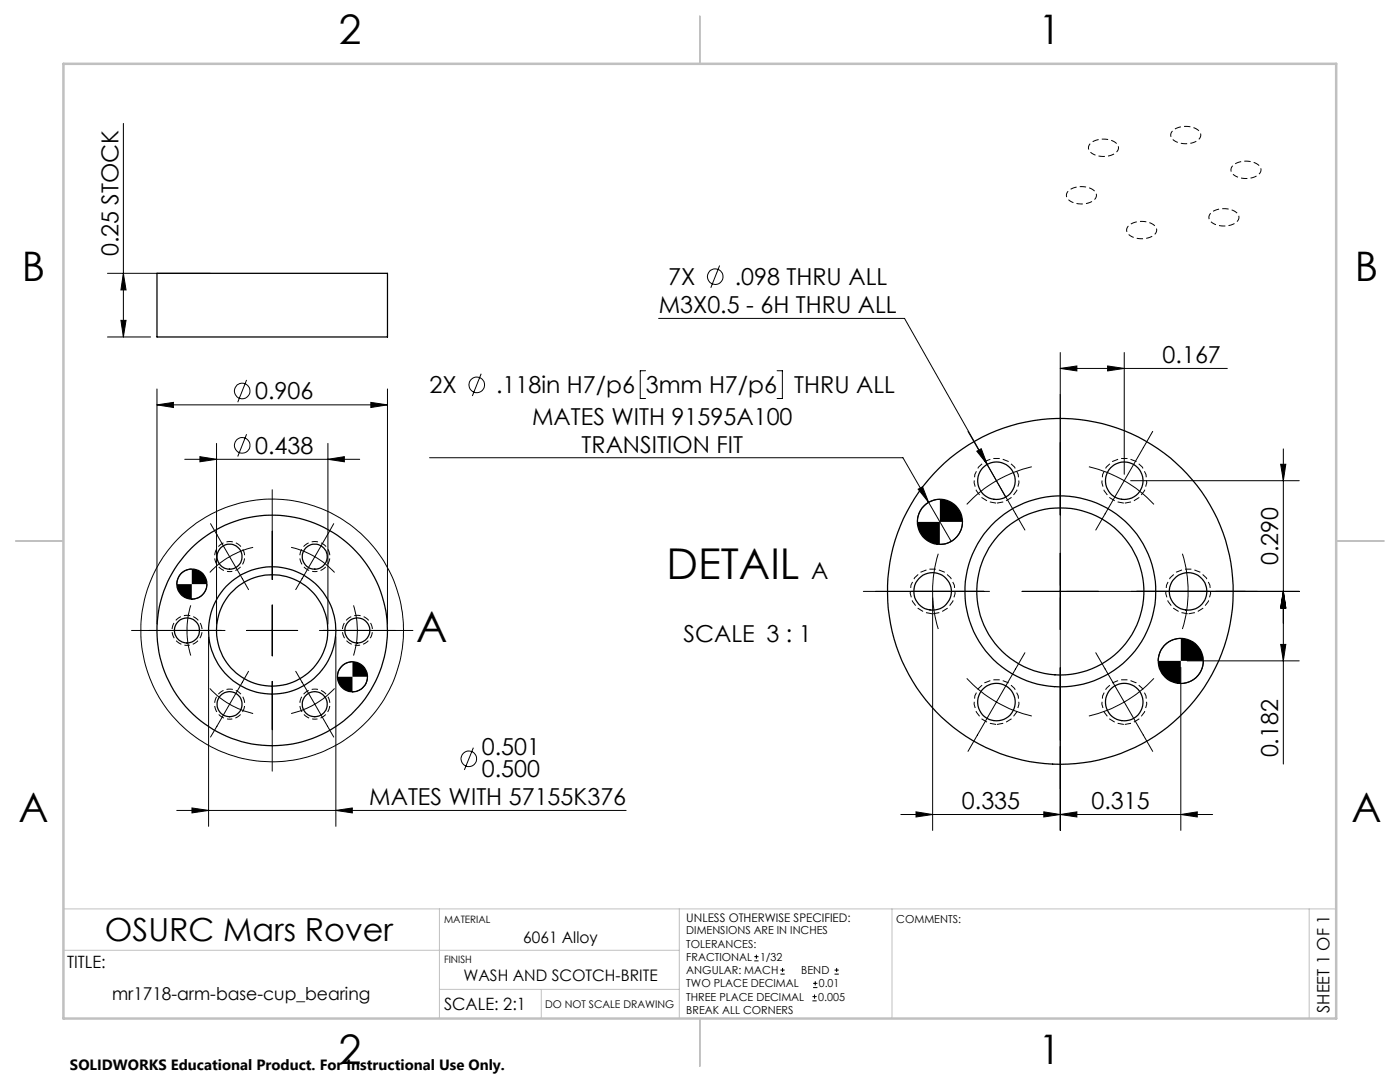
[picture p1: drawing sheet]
<svg xmlns="http://www.w3.org/2000/svg" width="279mm" height="216mm" viewBox="0 0 279 216" stroke-linecap="round" stroke-linejoin="round" font-family="sans-serif">
<g fill="none" stroke="#000" stroke-width=".2">
<path d="M24.6 24.6v42.6M21.4 54.5h20.5M24.6 54.5l.6 3.4h-1.1zM143.6 53l-1.7 4.4M21.4 67.2h8.7M24.1 63.9h1.1l-.6 3.3zM31.3 77.6v46.9M49.2 75.8l-1.8 4.5M77.3 77.6v46.9M96 74.6l-1.7 4.4M128.8 74h-1v5.5h1M131.4 63.5h49.1l16.5 29.2"/>
<path d="M155.1 74h1v5.5h-1M211.6 73.5l3.3-.5v1zM211.6 70.3v95.4M211.6 73.5h33.3M221.1 73l3.3 .5-3.3 .5zM224.4 70.3v24.4M31.3 80.8l3.3-.5v1zM31.3 80.8h46M36.9 91.7h34.9M39.9 91.1l3.3 .6-3.3 .4zM43.2 88.5v36M49.2 86.6l-1.8 4.5"/>
<path d="M54.3 97.7v17.9M65.4 91.7l3.3-.6v1zM65.4 88.5v36M74 80.3l3.3 .5-3.3 .5zM85.7 91.3h94.5l5.1 8.9M183.2 97.6l.9-.5 1.2 3.1zM187.6 99.6a4.5 4.5 0 0 0-4.5 4.5M193.2 86.1l5.7 9.8M194.9 90l.9-.5 1.2 3.2zM197 92.7l3.7 6.5M198.9 95.9a26.2 26.2 0 0 0-6 4.7M198.9 95.9l5.6 9.9"/>
<path d="M205.9 93.1a25.4 25.4 0 0 0-7 2.8M217.3 93.1a25.6 25.6 0 0 1 13 7.5M225.6 95.9h33.7M230 86.1l-11.3 19.7M255.6 92.6h1l-.5 3.3zM256.1 89.6v62.9M38.3 113.6a3 3 0 0 0-3 3M41.3 116.6a3.1 3.1 0 0 1-3 3M42 104.5l3.8 6.6M45.8 111.1a15.1 15.1 0 0 0-3.9 3.1M45.8 111.1l3.8 6.6M50.5 109.2a16.1 16.1 0 0 0-4.7 1.9"/>
<path d="M58.1 109.2a15.8 15.8 0 0 1 4.7 1.9M62.8 111.1a16.8 16.8 0 0 1 4 3.1M62.8 111.1l-3.8 6.6M66.6 104.5l-3.8 6.6M172.3 118h25.2M185.3 100.2l4.5 7.8M186.1 119.3v46.4M187.3 110.5a25.6 25.6 0 0 0 0 15M192.1 104.1a4.5 4.5 0 0 1-4.5 4.5M236 110.5a25.6 25.6 0 0 1 0 15M256.1 118l.5 3.3h-1zM259.3 118h-55.3"/>
<path d="M26.2 125.8h18.7M38.1 120.8a17.3 17.3 0 0 0 0 10M41.6 127.1v37.8M41.9 137.4a15.1 15.1 0 0 0 3.9 3.1M49.2 125.8h10.2M49.6 133.9l-3.8 6.6M54.3 120.7v10.2M54.3 136v17.9M59 133.9l3.8 6.6M63.7 125.8h18.7M66.8 137.4a16.8 16.8 0 0 1-4 3.1M67 127.1v37.8"/>
<path d="M70.3 132a3 3 0 0 0-3 3M70.6 120.8a16.6 16.6 0 0 1 0 10M73.3 135a3 3 0 0 1-3 3M192.9 135.4a25.6 25.6 0 0 0 13 7.5M204.5 130.2l-11.3 19.7M218.7 130.2l11.3 19.7M230.3 135.4a25.6 25.6 0 0 1-13 7.5M235.7 127.4a4.5 4.5 0 0 0-4.6 4.5M235.7 133.1v32.6M236.9 131.9h22.4M240.1 131.9a4.5 4.5 0 0 1-4.4 4.5M255.6 128.6h1l-.5 3.3z"/>
<path d="M45.8 140.5a19.2 19.2 0 0 0 4.7 1.9M45.8 140.5l-3.8 6.6M62.8 140.5a18.7 18.7 0 0 1-4.7 1.9M62.8 140.5l3.8 6.6M94.5 149.2l-1.8 4.4M35.3 161.7h89.7M38.3 161.2l3.3 .5-3.3 .5zM67 161.7l3.3-.5v1zM179.8 162.5h62.2M182.8 162l3.3 .5-3.3 .5zM208.3 162l3.3 .5-3.3 .5zM211.6 162.5l3.3-.5v1z"/>
<path d="M235.7 162.5l3.2-.5v1zM150.5 191.7h.9M150.5 190.9h.9M151 190.5v.8M155.8 194.4h.8M155.8 193.6h.8M156.2 193.1v.9M162.1 199.7h.9M162.1 198.9h.9M162.3 197.1h.8M162.3 196.2h.8M162.6 198.4v.9"/>
<path d="M162.7 195.8v.8M166.5 194.4h.9M166.5 193.6h.9M167 193.1v.9"/>
<circle cx="142.7" cy="55.2" r="1.55"/>
<circle cx="48.3" cy="78" r="1.55"/>
<circle cx="95.1" cy="76.8" r="1.55"/>
<circle cx="48.3" cy="88.9" r="1.56"/>
<circle cx="54.3" cy="125.8" r="26.2"/>
<circle cx="93.6" cy="151.4" r="1.55"/>
</g>
<path d="M198.9 100.4a4.5 4.5 0 0 1-4.2-6.2 4.5 4.5 0 0 1 7.4-1.4 4.5 4.5 0 0 1-1.6 7.3l-1.6 .3M224.4 100.4a4.5 4.5 0 0 1-4.2-6.2 4.5 4.5 0 0 1 7.4-1.4 4.5 4.5 0 0 1-1.6 7.3l-1.6 .3M186.1 122.5a4.5 4.5 0 0 1-4.1-6.3 4.5 4.5 0 0 1 7.4-1.3 4.5 4.5 0 0 1-1.6 7.3l-1.7 .3M237.1 122.5a4.5 4.5 0 0 1-4.1-6.3 4.5 4.5 0 0 1 7.4-1.3 4.5 4.5 0 0 1-1.6 7.3l-1.7 .3M198.9 144.6a4.5 4.5 0 0 1-4.2-6.3 4.5 4.5 0 0 1 7.4-1.4 4.5 4.5 0 0 1-1.6 7.4l-1.6 .3M224.4 144.6a4.5 4.5 0 0 1-4.2-6.3 4.5 4.5 0 0 1 7.4-1.4 4.5 4.5 0 0 1-1.6 7.4l-1.6 .3" fill="none" stroke="#000" stroke-width=".2" stroke-dasharray="1.3 .6" stroke-dashoffset="-.1" stroke-linecap="butt"/>
<path d="M218.1 30.7a1.33 1.33 0 0 1-.9-1.3 1.33 1.33 0 0 1 1.1-1.2 4.1 4.1 0 0 1 4.8 .8 1.53 1.53 0 0 1-1.3 2 4.8 4.8 0 0 1-3.7-.3M234.5 28.2a1.33 1.33 0 0 1-.9-1.4 1.33 1.33 0 0 1 1.1-1.2 4.1 4.1 0 0 1 4.8 .9 1.53 1.53 0 0 1-1.3 1.9 4.8 4.8 0 0 1-3.7-.2M246.5 35.1a1.33 1.33 0 0 1-.8-1.3 1.33 1.33 0 0 1 1-1.2 4.1 4.1 0 0 1 4.8 .8 1.53 1.53 0 0 1-1.3 2 4.8 4.8 0 0 1-3.7-.3M213.7 40.2a1.33 1.33 0 0 1-.9-1.3 1.33 1.33 0 0 1 1.1-1.3 4.1 4.1 0 0 1 4.8 .9 1.53 1.53 0 0 1-1.3 2 4.8 4.8 0 0 1-3.7-.3M225.7 47.1a1.33 1.33 0 0 1-.9-1.3 1.33 1.33 0 0 1 1.1-1.2 4.1 4.1 0 0 1 4.8 .8 1.53 1.53 0 0 1-1.3 2 4.8 4.8 0 0 1-3.7-.3M242.1 44.6a1.33 1.33 0 0 1-.8-1.3 1.33 1.33 0 0 1 1-1.3 4.1 4.1 0 0 1 4.8 .9 1.53 1.53 0 0 1-1.3 2 4.8 4.8 0 0 1-3.7-.3M45.8 114.1a3 3 0 0 1-2.6-4.5 3 3 0 0 1 5.1-.2 3 3 0 0 1-2.2 4.6l-.3 .1M62.8 114.1a3 3 0 0 1-2.6-4.5 3 3 0 0 1 5.1-.2 3 3 0 0 1-2.2 4.6l-.3 .1M37.3 128.8a3 3 0 0 1-2.6-4.4 3 3 0 0 1 5.1-.3 3 3 0 0 1-2.2 4.7h-.3M71.3 128.8a3 3 0 0 1-2.6-4.4 3 3 0 0 1 5.1-.3 3 3 0 0 1-2.2 4.7h-.3M45.8 143.5a3 3 0 0 1-2.6-4.4 3 3 0 0 1 5.1-.2 3 3 0 0 1-2.2 4.6h-.3M62.8 143.5a3 3 0 0 1-2.6-4.4 3 3 0 0 1 5.1-.2 3 3 0 0 1-2.2 4.6h-.3" fill="none" stroke="#000" stroke-width=".2" stroke-dasharray="1.3 .6" stroke-dashoffset=".7" stroke-linecap="butt"/>
<path d="M12.7 181.4h254M12.7 189.6h122.9M87.7 181.4v21.8M87.7 197.4h47.9M108 197.4v5.8M135.6 181.4v21.8M178 181.4v21.8M261.3 181.4v21.8" fill="none" stroke="#c0c0c0" stroke-width=".2"/>
<path d="M139.7 3.2v9.5M3.1 107.9h9.6M266.7 107.9h9.5M139.7 203.2v9.6" fill="none" stroke="#c0c0c0" stroke-width=".25"/>
<path d="M12.7 12.7h254v190.5h-254z" fill="none" stroke="#c0c0c0" stroke-width=".5"/>
<g fill="#000">
<path d="M24.6 54.5l.6 3.4h-1.1zM24.1 63.9h1.1l-.6 3.3zM256.1 118l.5 3.3h-1zM255.6 128.6h1l-.5 3.3zM255.6 92.6h1l-.5 3.3zM256.1 118l.5 3.3h-1z"/>
<path d="M221.1 73l3.3 .5-3.3 .5zM211.6 73.5l3.3-.5v1z"/>
<path d="M31.3 80.8l3.3-.5v1zM74 80.3l3.3 .5-3.3 .5zM38.3 161.2l3.3 .5-3.3 .5zM67 161.7l3.3-.5v1zM39.9 91.1l3.3 .6-3.3 .4zM65.4 91.7l3.3-.6v1zM182.8 162l3.3 .5-3.3 .5zM211.6 162.5l3.3-.5v1zM208.3 162l3.3 .5-3.3 .5zM235.7 162.5l3.2-.5v1zM183.2 97.6l2.1 2.6-1.2-3.1zM194.9 90l2.1 2.7-1.2-3.2z"/>
<path d="M67.3 135a2.95 2.95 0 0 0 3 3v-3zM70.3 132v3h3a3.1 3.1 0 0 0-3-3zM35.3 116.6a3.1 3.1 0 0 0 3 3v-3zM38.3 113.6v3h3a3 3 0 0 0-3-3zM231.1 131.9a4.5 4.5 0 0 0 4.6 4.5v-4.5zM235.7 127.4v4.5h4.4a4.5 4.5 0 0 0-4.4-4.5zM183.1 104.1a4.5 4.5 0 0 0 4.5 4.5v-4.5zM187.6 99.6v4.5h4.5a4.6 4.6 0 0 0-4.5-4.5z"/>
</g>
<g fill="none" stroke="#000" stroke-width=".25">
<path d="M31.3 54.5h46v12.7h-46z"/>
<circle cx="198.9" cy="95.9" r="3.7"/>
<circle cx="224.4" cy="95.9" r="3.7"/>
<circle cx="38.3" cy="116.6" r="3"/>
<circle cx="45.8" cy="111.1" r="2.49"/>
<circle cx="62.8" cy="111.1" r="2.49"/>
<circle cx="186.1" cy="118" r="3.7"/>
<circle cx="187.6" cy="104.1" r="4.5"/>
<circle cx="211.6" cy="118" r="19"/>
<circle cx="211.6" cy="118" r="34.5"/>
<circle cx="211.6" cy="118" r="16.7"/>
<circle cx="237.1" cy="118" r="3.7"/>
<circle cx="37.3" cy="125.8" r="2.51"/>
<circle cx="54.3" cy="125.8" r="12.7"/>
<circle cx="54.3" cy="125.8" r="23"/>
<circle cx="54.3" cy="125.8" r="11.1"/>
<circle cx="70.3" cy="135.1" r="2.99"/>
<circle cx="71.3" cy="125.8" r="2.5"/>
<circle cx="235.6" cy="131.9" r="4.5"/>
<circle cx="45.8" cy="140.5" r="2.5"/>
<circle cx="62.8" cy="140.5" r="2.5"/>
<circle cx="198.9" cy="140.1" r="3.7"/>
<circle cx="224.4" cy="140.1" r="3.7"/>
</g>
<g font-size="8.5">
<text x="133" y="115.4">DETAIL</text>
<text x="83.1" y="128.1">A</text>
</g>
<g font-size="8.1">
<text x="67.6" y="8.9">2</text>
<text x="207.3" y="8.9">1</text>
<text x="4.4" y="56.2">B</text>
<text x="270.4" y="56.2">B</text>
<text x="3.7" y="164.1">A</text>
<text x="269.7" y="164.1">A</text>
<text x="67.6" y="212.4">2</text>
<text x="207.3" y="212.4">1</text>
</g>
<text font-size="6.3" x="20.9" y="187.7">OSURC Mars Rover</text>
<g font-size="4.7">
<text x="23.6" y="51.1" transform="rotate(-90 23.6 51.1)">0.25 STOCK</text>
<text x="133.3" y="56.9">7X</text>
<text x="146.6" y="56.9">.098 THRU ALL</text>
<text x="131.5" y="62.5">M3X0.5 - 6H THRU ALL</text>
<text x="232" y="72.5">0.167</text>
<text x="50.9" y="79.7">0.906</text>
<text x="85.7" y="78.5">2X</text>
<text x="99" y="78.5">.118in H7/p6</text>
<text x="128.9" y="78.5">3mm H7/p6</text>
<text x="158.5" y="78.5">THRU ALL</text>
<text x="106.2" y="84.8">MATES WITH 91595A100</text>
<text x="50.9" y="90.6">0.438</text>
<text x="116.1" y="90.3">TRANSITION FIT</text>
<text x="255.1" y="112.8" transform="rotate(-90 255.1 112.8)">0.290</text>
<text x="161.9" y="115.4">A</text>
<text x="136.4" y="128.2">SCALE 3 : 1</text>
<text x="96.2" y="150.6">0.501</text>
<text x="96.2" y="155.1">0.500</text>
<text x="255.1" y="151.1" transform="rotate(-90 255.1 151.1)">0.182</text>
<text x="73.7" y="160.7">MATES WITH 57155K376</text>
<text x="192" y="161.5">0.335</text>
<text x="217.8" y="161.5">0.315</text>
</g>
<text font-size="3.5" x="22.4" y="199.5">mr1718-arm-base-cup_bearing</text>
<g font-size="3.4">
<text x="13.4" y="193.2">TITLE:</text>
<text x="88.6" y="201.6">SCALE: 2:1</text>
<text x="265.4" y="202.1" transform="rotate(-90 265.4 202.1)">SHEET 1 OF 1</text>
</g>
<g font-size="3.2">
<text x="104.4" y="188.1">6061 Alloy</text>
<text x="92.5" y="195.8">WASH AND SCOTCH-BRITE</text>
</g>
<text font-size="3" x="14" y="213.5">SOLIDWORKS Educational Product. For Instructional Use Only.</text>
<text font-size="2.4" x="137" y="183.9">UNLESS OTHERWISE SPECIFIED:</text>
<g font-size="2.2">
<text x="178.9" y="184.1">COMMENTS:</text>
<text x="137" y="186.4">DIMENSIONS ARE IN INCHES</text>
<text x="137" y="189.1">TOLERANCES:</text>
<text x="137" y="191.7">FRACTIONAL</text>
<text x="151.7" y="191.7">1/32</text>
<text x="137" y="194.4">ANGULAR: MACH</text>
<text x="137" y="197">TWO PLACE DECIMAL</text>
<text x="159.9" y="194.4">BEND</text>
<text x="163.4" y="197">0.01</text>
<text x="137" y="199.7">THREE PLACE DECIMAL</text>
<text x="137" y="202.3">BREAK ALL CORNERS</text>
<text x="163.3" y="199.7">0.005</text>
</g>
<text font-size="2.1" x="108.8" y="201.2">DO NOT SCALE DRAWING</text>
<g font-size="2">
<text x="88.6" y="184.1">MATERIAL</text>
<text x="88.6" y="192.1">FINISH</text>
</g>
</svg>
